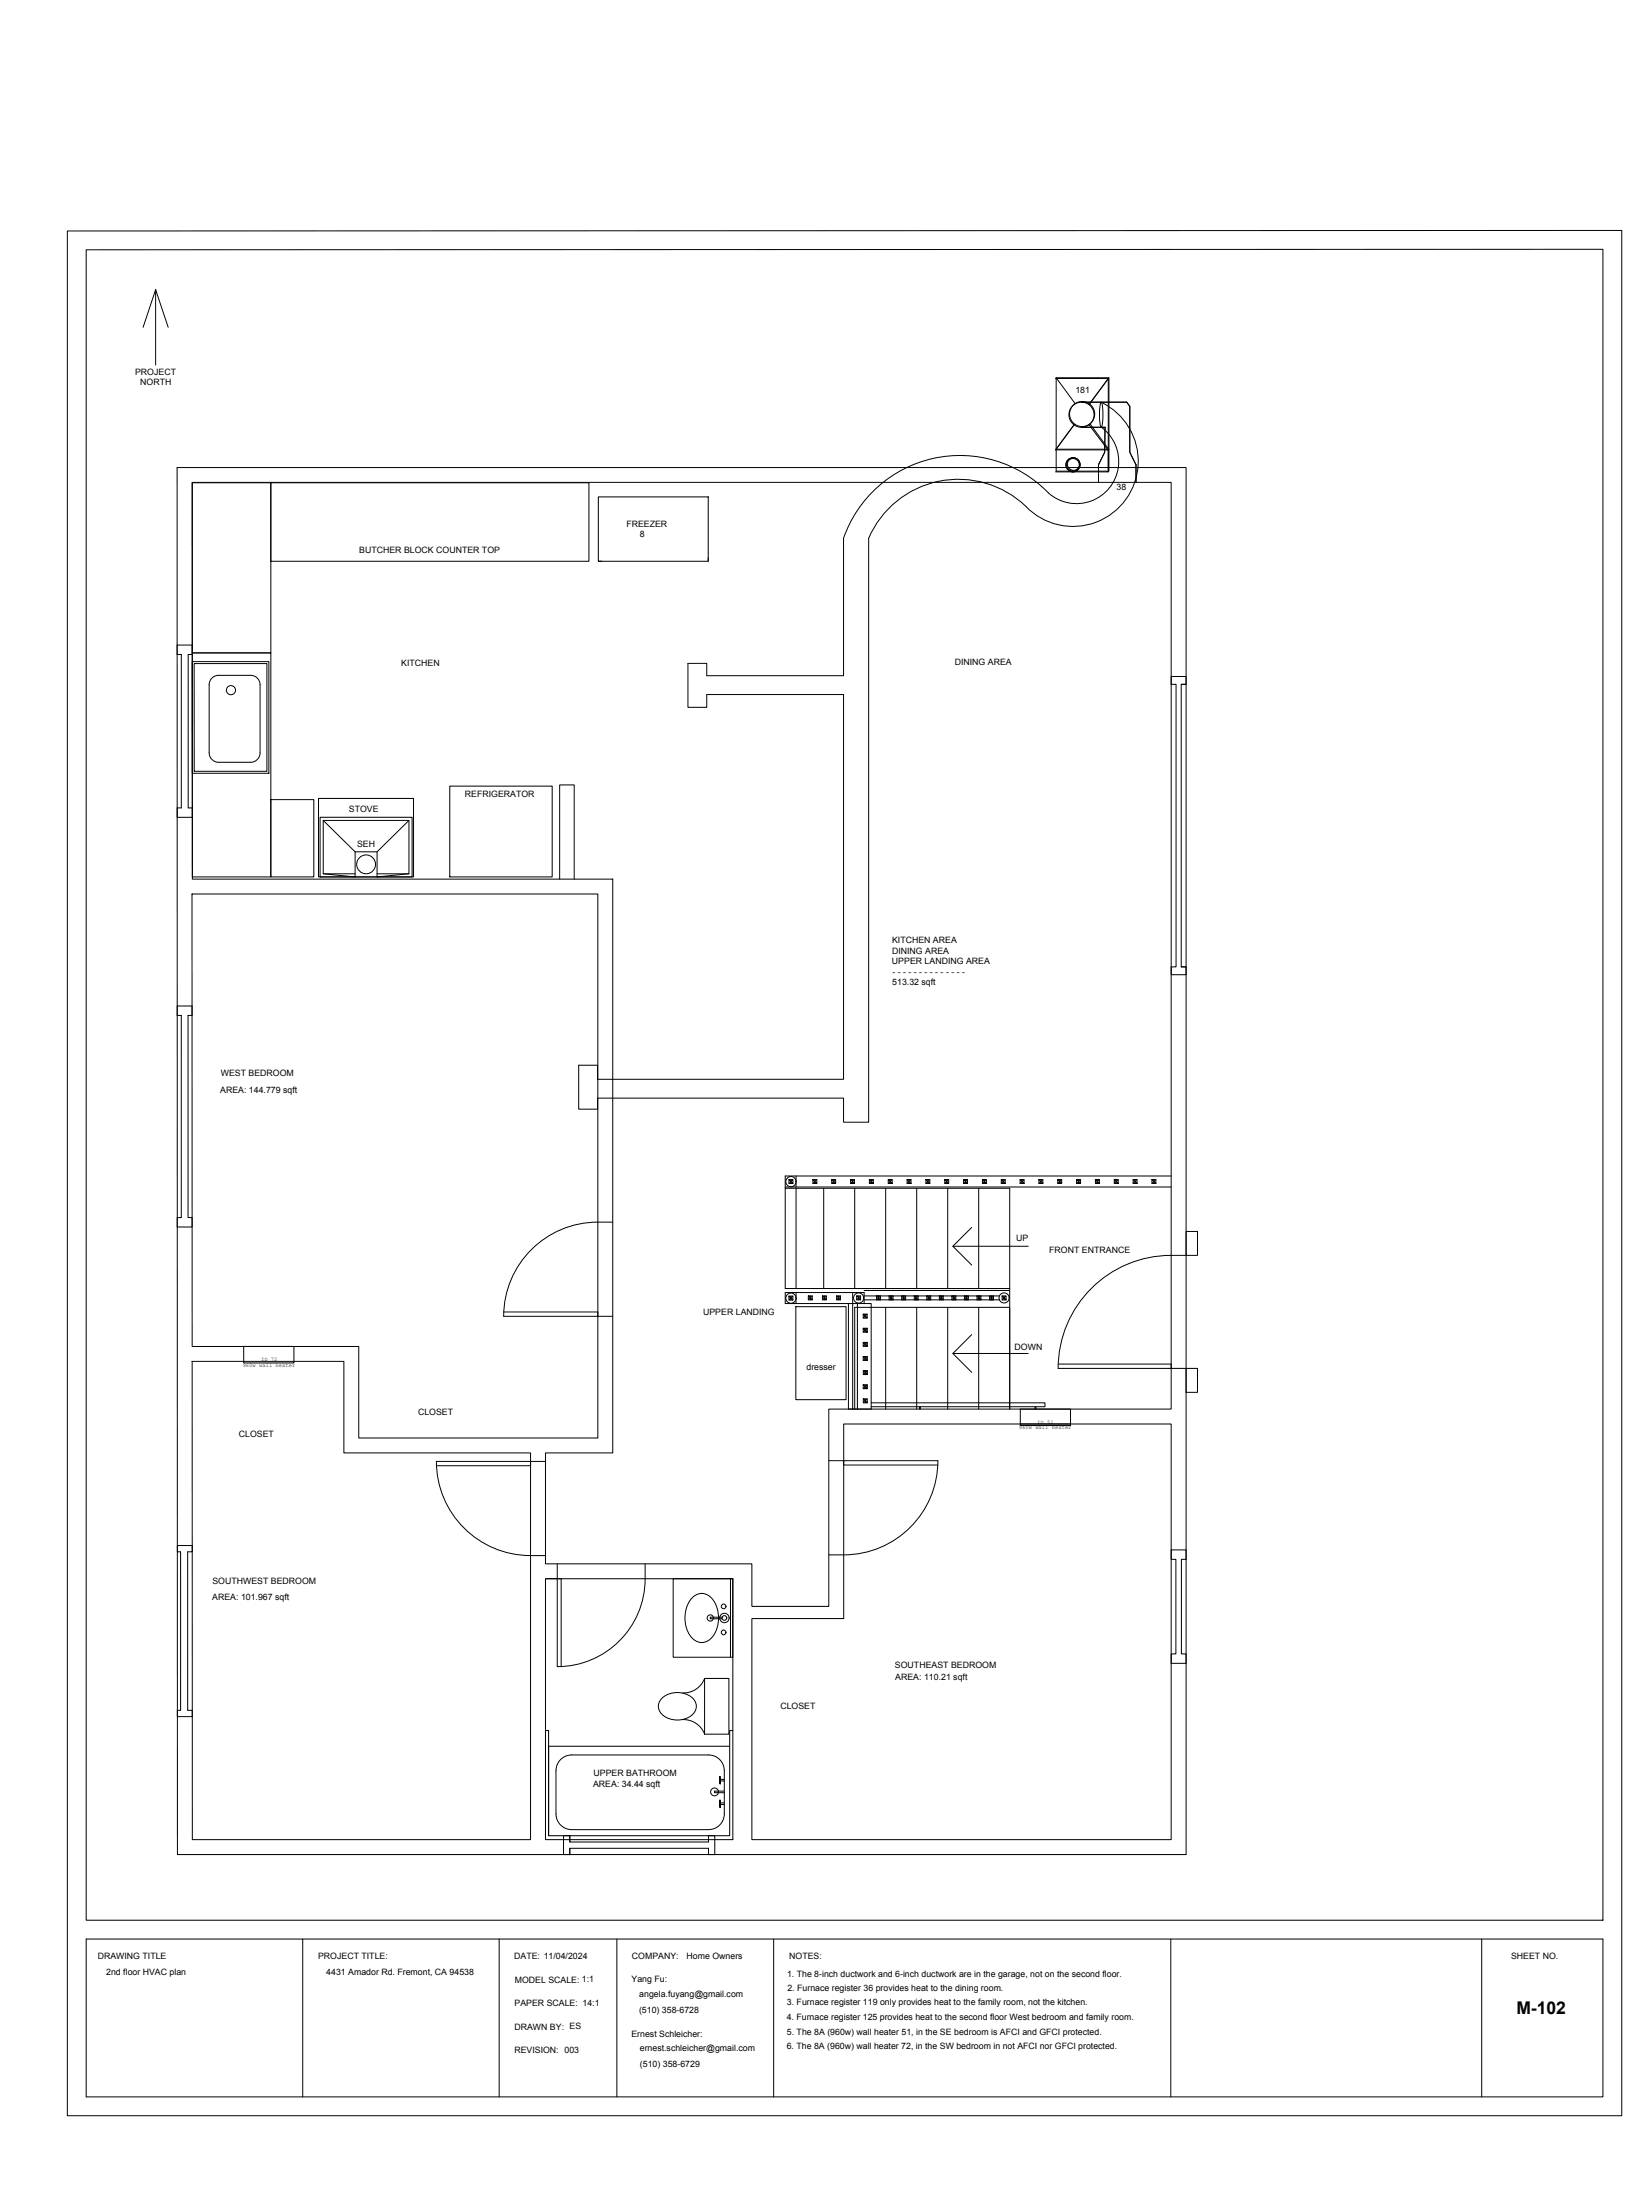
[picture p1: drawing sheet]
<svg xmlns="http://www.w3.org/2000/svg" width="914mm" height="1219mm" viewBox="0 0 914 1219" stroke-linecap="round" stroke-linejoin="round" font-family="sans-serif">
<!-- layer: A201-Floorplan-2nd-floor -->
<g fill="none" stroke="#000" stroke-width=".55">
<path d="M599 223h25l2 2v26l4 7v9M600 237h12v14l-3 7v9M98 259h559v769h-559zM106 267h543v514h-190v109h-42v-23h-115v-62h38v-318h-233zM107 268h43v94h-43zM150 268h176v43h-176zM332 275h60v36h-60zM392 309v2M98 357h9v6h-3v85h3v5h-9M98 363h2v85h-2M107 367h42v62h-42zM107 362h43v124h-43z"/>
<path d="M108 368h40v59h-40zM117 376l3-2h19a5 5 0 0 1 5 5v38a5 5 0 0 1-5 5h-18a5 5 0 0 1-5-5v-38zM655 379h2v-4h-8v4h3v157h-3v4h8v-4h-2M657 379h-2v157M249 436h57v50h-57zM150 443h24v43h-24zM177 442h52v44h-52zM177 453h51v33h-51zM179 455l18 17M227 455l-18 17h-12v14l-18-2M209 472v14l18-2M106 495h225v302h-132v-51h-93z"/>
<path d="M197 484h-18v-29h48v29h-18M310 487v-52h8v52M655 536h2M98 558h8v5h-2v112h2v5h-8M98 563h2v112h-2M435 659h125v122v-56h-86v56M435 658h214M437 654h2v2l-2-2v2h2M438 654v2M439 654l-2 2M441 652v62M450 654h3v2l-3-2v2h3"/>
<path d="M452 654v2M453 654l-3 2M456 659v55M461 654h2v2l-2-2v2h2M462 654v2M463 654l-2 2M471 654h3v2l-3-2v2h3M472 654v2M474 654l-3 2M474 659v55M482 654h2v2l-2-2v2h2M483 654v2"/>
<path d="M484 654l-2 2M491 659v55M492 654h2v2l-2-2v2h2M493 654v2M494 654l-2 2M503 654h2v2l-2-2v2h2M504 654v2M505 654l-2 2M508 659v55M513 654h2v2l-2-2v2h2M514 654v2M515 654l-2 2"/>
<path d="M524 654h2v2l-2-2v2h2M525 654v2M525 659v55M526 654l-2 2M534 654h2v2l-2-2v2h2M535 654v2M536 654l-2 2M542 659v55M544 654h3v2l-3-2v2h3M546 654v2M547 654l-3 2M555 654h2v2l-2-2v2h2"/>
<path d="M556 654v2M557 654l-2 2M565 654h2v2l-2-2v2h2M566 654v2M567 654l-2 2M576 654h2v2l-2-2v2h2M577 654v2M578 654l-2 2M586 654h2v2l-2-2v2h2M587 654v2M588 654l-2 2M597 654h2v2l-2-2v2h2"/>
<path d="M598 654v2M599 654l-2 2M607 654h2v2l-2-2v2h2M608 654v2M609 654l-2 2M618 654h2v2l-2-2v2h2M619 654v2M620 654l-2 2M628 654h2v2l-2-2v2h2M629 654v2M630 654l-2 2M638 654h3v2l-3-2v2h3"/>
<path d="M639 654v2M641 654l-3 2M649 652h-214v62h125M340 677a55 55 0 0 0-46 16 52 52 0 0 0-15 36h61M538 680l-10 11M570 691h-42l10 10M657 682h7v14h-7zM657 696a64 64 0 0 0-64 34l-3 8-2 8-2 12h71M437 718h2v2l-2-2v2h2M438 718v2M439 718l-2 2M441 716v6"/>
<path d="M448 718h2v2l-2-2v2h2M449 718v2M450 718l-2 2M456 718h2v2l-2-2v2h2M457 718v2M458 718l-2 2M464 718h2v2l-2-2v2h2M465 718v2M466 718l-2 2M473 716v65M475 718h2v2l-2-2v2h2M476 718v2"/>
<path d="M477 718l-2 2M479 715h81M479 718h75M486 718h2v2l-2-2v2h2M487 718v2M488 718l-2 2M493 718h2v2l-2-2v2h2M494 718v2M495 718l-2 2M500 718h2v2l-2-2v2h2M501 718v2M502 718l-2 2"/>
<path d="M507 718h2v2l-2-2v2h2M508 718v2M509 718l-2 2M514 718h2v2l-2-2v2h2M515 718v2M516 718l-2 2M521 718h2v2l-2-2v2h2M522 718v2M523 718l-2 2M528 718h2v2l-2-2v2h2M529 718v2M530 718l-2 2"/>
<path d="M534 718h3v2l-3-2v2h3M536 718v2M537 718l-3 2M541 718h3v2l-3-2v2h3M543 718v2M544 718l-3 2M548 718h3v2l-3-2v2h3M549 718v2M551 718l-3 2M555 718h3v2l-3-2v2h3M556 718v2M558 718l-3 2"/>
<path d="M279 727h52v2M441 724h28v52h-28zM470 722v59h13v-59h-48v-6h44v6M475 722v59M478 736h3v2l-3-2v2h3v-2l-3 2M478 728h3v2l-3-2v2h3M479 720h75M479 728v2M479 736v2M481 728l-3 2M491 725v56M508 725v56"/>
<path d="M525 725v56M538 740l-10 10M542 725v56M106 754h85v51h103v215h-187zM478 752h3v2l-3-2v2h3v-2l-3 2M478 744h3v2l-3-2v2h3v-2l-3 2M478 760h3v2l-3-2v2h3v-2l-3 2M479 744v2M479 752v2M480 760v2M570 750h-42l10 11M586 756h63v2"/>
<path d="M657 758h7v14h-7zM478 767h3v3l-3-3v3h3v-3l-3 3M478 775h3v2l-3-2v2h3M479 767v3M480 775v2M481 775l-3 2M483 777h96v3h-96M510 780v1M574 780v1M468 789h181v231h-232v-123h51zM242 812h52v-2h-52a52 52 0 0 0 52 52h8M294 810h8"/>
<path d="M459 809h9M520 812h-52v-3h52a52 52 0 0 1-52 53h-9M98 857h9v3h-3v88h3v3h-9M98 860h2v88h-2M649 859h8v5h-2v53h2v5h-8v-5h3v-53h-3zM302 875h104v145h-104zM309 867v8h-7M358 867a52 52 0 0 1-15 42 49 49 0 0 1-34 15v-49h2v49M373 875h33v43h-33zM405 875v43M384 885a8 8 0 0 1 13 4 17 17 0 0 1-5 20 8 8 0 0 1-11-6 18 18 0 0 1 3-18zM400 896h-6v1h6"/>
<path d="M390 930h14v31h-14M390 930v31M390 930a12 12 0 0 1-12 8M302 959h2v58h100v-58h2M367 941a12 12 0 0 1 19 3 8 8 0 0 1-9 9 9 9 0 0 1-12-8zM378 953a12 12 0 0 1 12 8M311 975l2-2h4h76a9 9 0 0 1 8 8v24a9 9 0 0 1-8 9h-76a9 9 0 0 1-9-9v-25l1-2zM404 968h-100v49M399 986h2M399 999h2M401 987h-2v2v-4v4M401 993h-5h5"/>
<path d="M316 1017v4h77v-4h3v11h-3v-4h-77v4M401 1000h-2v2v-4v4M316 1021v-4h-4v11h4v-4"/>
<circle cx="128" cy="382" r="2.5"/>
<circle cx="203" cy="479" r="5"/>
<circle cx="438" cy="655" r="2.8"/>
<circle cx="438" cy="719" r="2.8"/>
<circle cx="476" cy="719" r="2.8"/>
<circle cx="556" cy="719" r="2.8"/>
<circle cx="394" cy="897" r="1.7"/>
<circle cx="401" cy="890" r="1.3"/>
<circle cx="401" cy="897" r="2.6"/>
<circle cx="401" cy="897" r="1.3"/>
<circle cx="401" cy="905" r="1.3"/>
<circle cx="396" cy="993" r="2.2"/>
</g>
<!-- layer: A201-Text -->
<path d="M332 311h2" fill="none" stroke="#000" stroke-width=".55"/>
<!-- layer: M101-HVAC-1st-floor -->
<g fill="none" stroke="#000" stroke-width=".55">
<path d="M585 210h29v52M585 209v52h30v-52M585 209h30l-11 15M585 209l11 15M614 210l-11 14M595 235l-10 14h29v13h-29M596 235l-11 14h30M599 223h25l2 2v26l4 7v9M600 237h12v14l-3 7v9M604 235l10 15M604 235l11 14M610 223a4 4 0 0 1 1 4v5a4 4 0 0 1-1 5 30 30 0 0 1 0-14z"/>
<path d="M610 223a36 36 0 0 1 13 55 36 36 0 0 1-56 1 54 54 0 0 0-86 19v324h-14v-13h-136v6h-10v-25h10v8h136v-213h-75v7h-11v-24h11v6h75v-76a68 68 0 0 1 115-24 23 23 0 0 0 33-4 23 23 0 0 0-5-33M135 746h28v9h-28zM565 781h28v9h-28zM565 789h28"/>
<circle cx="599" cy="230" r="7"/>
<circle cx="600" cy="229" r="7"/>
<circle cx="595" cy="258" r="3"/>
<circle cx="595" cy="258" r="4"/>
<circle cx="595" cy="257" r="3"/>
</g>
<!-- layer: 00-page-edge -->
<path d="M37 128h862v1044h-862zM48 138h840v926h-840zM86 161v41M79 181l7-20 7 20" fill="none" stroke="#000" stroke-width=".55"/>
<!-- layer: Title Block -->
<path d="M48 1075h840v87h-840zM168 1075v87M277 1075v87M342 1075v87M429 1075v87M649 1075v87M821 1075v87" fill="none" stroke="#000" stroke-width=".55"/>
<!-- layer: 0 -->
<path d="M48 1089h.1M48 1085h.1" fill="none" stroke="#4c4c4c" stroke-width=".55"/>
<text font-size="9.7" x="840" y="1116">M-102</text>
<g font-size="4.9">
<text x="75" y="208">PROJECT</text>
<text x="78" y="213">NORTH</text>
<text x="596" y="218">181</text>
<text x="619" y="272">38</text>
<text x="347" y="292">FREEZER</text>
<text x="355" y="297">8</text>
<text x="199" y="307">BUTCHER BLOCK COUNTER TOP</text>
<text x="222" y="369">KITCHEN</text>
<text x="529" y="369">DINING AREA</text>
<text x="258" y="442">REFRIGERATOR</text>
<text x="193" y="450">STOVE</text>
<text x="198" y="469">SEH</text>
<text x="494" y="523">KITCHEN AREA</text>
<text x="494" y="528">DINING AREA</text>
<text x="494" y="534">UPPER LANDING AREA</text>
<text x="495" y="546">513.32 sqft</text>
<text x="495" y="540">- - - - - - - - - - - - - -</text>
<text x="122" y="596">WEST BEDROOM</text>
<text x="122" y="606">AREA: 144.779 sqft</text>
<text x="563" y="688">UP</text>
<text x="582" y="694">FRONT ENTRANCE</text>
<text x="390" y="729">UPPER LANDING</text>
<text x="562" y="748">DOWN</text>
<text x="447" y="759">dresser</text>
<text x="232" y="784">CLOSET</text>
<text x="132" y="797">CLOSET</text>
<text x="118" y="878">SOUTHWEST BEDROOM</text>
<text x="118" y="887">AREA: 101.967 sqft</text>
<text x="496" y="924">SOUTHEAST BEDROOM</text>
<text x="496" y="931">AREA: 110.21 sqft</text>
<text x="432" y="947">CLOSET</text>
<text x="329" y="984">UPPER BATHROOM</text>
<text x="329" y="990">AREA: 34.44 sqft</text>
<text x="54" y="1086">DRAWING TITLE</text>
<text x="176" y="1086">PROJECT TITLE:</text>
<text x="285" y="1086">DATE: 11/04/2024</text>
<text x="350" y="1086">COMPANY:</text>
<text x="381" y="1086">Home Owners</text>
<text x="437" y="1086">NOTES:</text>
<text x="837" y="1086">SHEET NO.</text>
<text x="59" y="1094">2nd floor HVAC plan</text>
<text x="181" y="1094">4431 Amador Rd. Fremont, CA 94538</text>
<text x="436" y="1095">1. The 8-inch ductwork and 6-inch ductwork are in the garage, not on the second floor.</text>
<text x="285" y="1099">MODEL SCALE: 1:1</text>
<text x="350" y="1099">Yang Fu:</text>
<text x="436" y="1103">2. Furnace register 36 provides heat to the dining room.</text>
<text x="354" y="1107">angela.fuyang@gmail.com</text>
<text x="285" y="1112">PAPER SCALE: 14:1</text>
<text x="354" y="1116">(510) 358-6728</text>
<text x="436" y="1111">3. Furnace register 119 only provides heat to the family room, not the kitchen.</text>
<text x="436" y="1119">4. Furnace register 125 provides heat to the second floor West bedroom and family room.</text>
<text x="285" y="1125">DRAWN BY: ES</text>
<text x="436" y="1128">5. The 8A (960w) wall heater 51, in the SE bedroom is AFCI and GFCI protected.</text>
<text x="350" y="1129">Ernest Schleicher:</text>
<text x="285" y="1138">REVISION: 003</text>
<text x="355" y="1137">ernest.schleicher@gmail.com</text>
<text x="436" y="1136">6. The 8A (960w) wall heater 72, in the SW bedroom in not AFCI nor GFCI protected.</text>
<text x="355" y="1145">(510) 358-6729</text>
</g>
<g font-size="3">
<text x="145" y="754">ID 72</text>
<text x="134" y="757">960w wall heater</text>
<text x="575" y="789">ID 51</text>
<text x="565" y="792">960w wall heater</text>
</g>
</svg>
